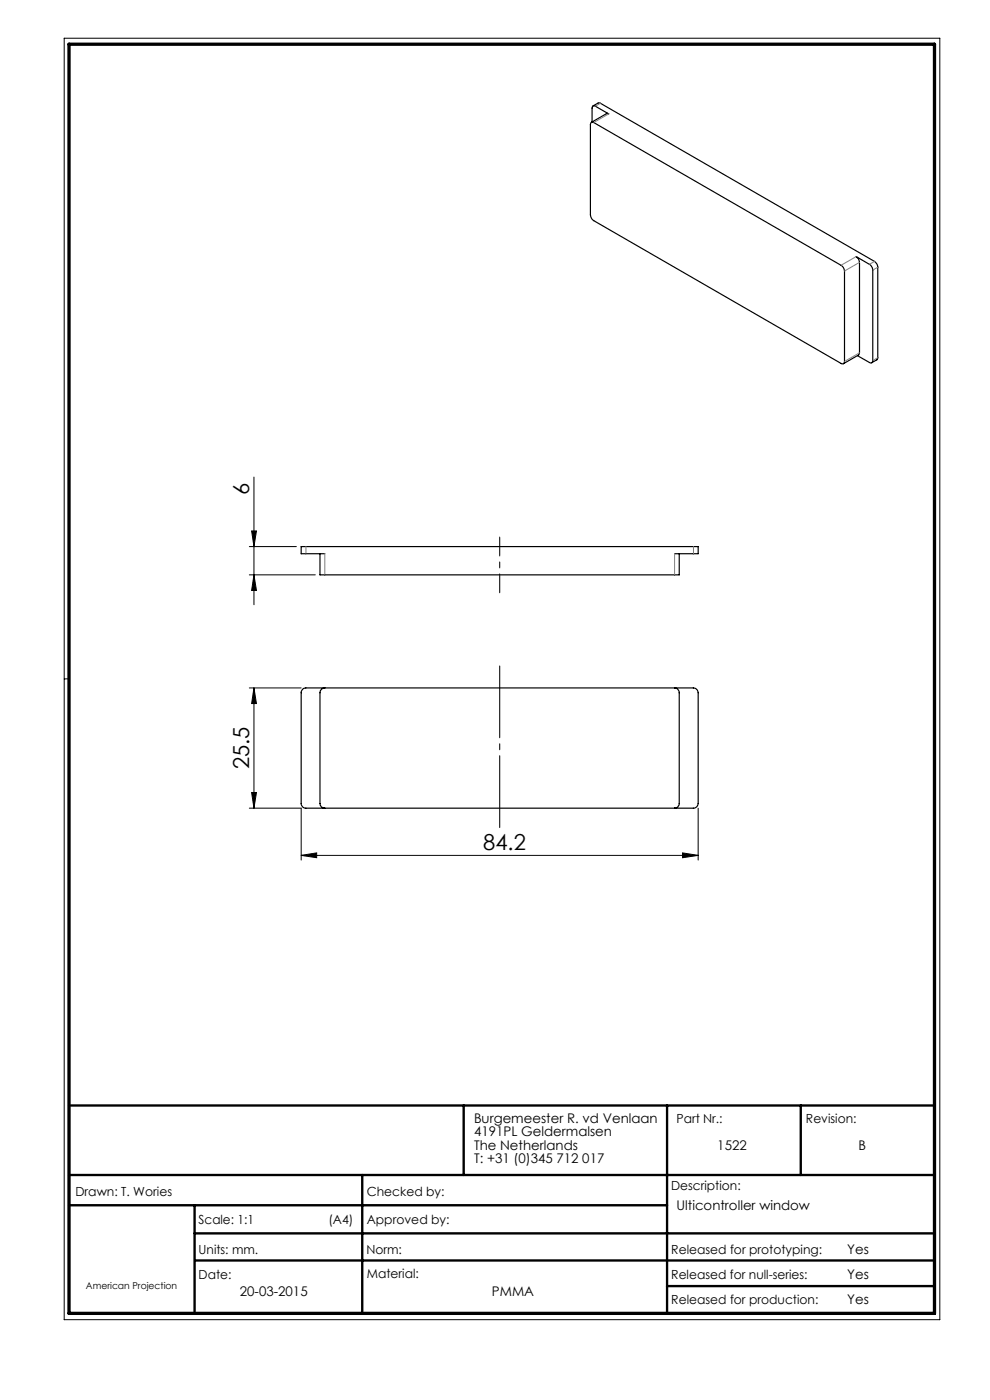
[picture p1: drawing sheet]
<svg xmlns="http://www.w3.org/2000/svg" width="210mm" height="297mm" viewBox="0 0 210 297" stroke-linecap="round" stroke-linejoin="round" font-family="sans-serif">
<g fill="none" stroke="#000" stroke-width=".21">
<path d="M13.6 8.1h185.8v271.9h-185.8zM52.9 116h10M53.4 112.6h1l-.5 3.4zM53.9 101.2v27.1M52.9 122h14M53.9 122l.5 3.3h-1zM14.6 144h-1M52.9 145.9h11M53.9 145.9l.5 3.4h-1zM53.9 145.9v25.5M52.9 171.4h11v11.1M53.4 168.1h1l-.5 3.3z"/>
<path d="M148.1 171.4v11.1M63.9 181.5l3.3-.6v1.1zM63.9 181.5h84.2M144.8 180.9l3.3 .6-3.3 .5z"/>
</g>
<path d="M14.6 234.5h183.6M98.4 234.5v14.8M141.5 234.5v44.1M169.9 234.5v14.8M14.6 249.3h183.6M14.6 255.7h126.9M41.3 255.7v22.9M76.8 249.3v29.3M41.3 261.7h156.9M41.4 267.4h156.8M141.5 272.8h56.7" fill="none" stroke="#000" stroke-width=".5"/>
<path d="M14.6 9.4h183.6v269.2h-183.6z" fill="none" stroke="#000" stroke-width=".7"/>
<path d="M106 141.2v34.4" fill="none" stroke="#000" stroke-width=".21" stroke-dasharray="15.2 1.3 1.3 1.3"/>
<path d="M106 113.9v11.9" fill="none" stroke="#000" stroke-width=".21" stroke-dasharray="15.2 1.3 1.3 1.3" stroke-dashoffset="11.2"/>
<g fill="#000">
<path d="M53.9 145.9l.5 3.4h-1zM53.4 168.1h1l-.5 3.3zM53.4 112.6h1l-.5 3.4zM53.9 122l.5 3.3h-1z"/>
<path d="M63.9 181.5l3.3-.6v1.1zM144.8 180.9l3.3 .6-3.3 .5z"/>
</g>
<path d="M125.4 26h.5l52.6 30.4 .4 .4 .2 .7v19.2a.44 .44 0 0 1-.2 .4 .44 .44 0 0 1-.5 0l-52.5-30.3a1.6 1.6 0 0 1-.7-1.2v-19.2zM125.6 25.9v-3a.42 .42 0 0 1 .2-.4 .42 .42 0 0 1 .5 0l2.8 1.7-.4-.1-3.3 1.9M125.8 22.5l1.1-.6h.5l58.1 33.6a1.6 1.6 0 0 1 .7 1.2v19.3l-.1 .3-1.2 .6M181.9 75.5l2.5 1.4a.44 .44 0 0 0 .5 0 .44 .44 0 0 0 .2-.4v-19.4l-.5-.9-3-1.8a1.6 1.6 0 0 1 .7 1.3v19.2l-.2 .4-3.2 1.8M67.9 117.5v4.5h76.2v-4.5M68.9 117.5h-5v-1.5h84.2v1.5h-5M64.3 146.1l.6-.2h82.2a1.09 1.09 0 0 1 1 1.1v23.5a1.02 1.02 0 0 1-1 .9h-82.2a.96 .96 0 0 1-1-.9v-23.7zM68.9 145.9a1.02 1.02 0 0 0-1 1.1v23.5a.97 .97 0 0 0 1 .9M143.1 145.9a1.02 1.02 0 0 1 1 1.1v23.5a.96 .96 0 0 1-1 .9" fill="none" stroke="#000" stroke-width=".25"/>
<path d="M127.4 21.9l-1.1 .6M129.1 24.1l-3.1 1.9M178.4 56.3l3.2-1.9M182.3 55.7l-3.2 1.8M184.4 56.1l1.1-.7M186.2 56.7l-1 .6M179.1 76.7l3.2-1.9M185.2 76.5l1-.6M64.9 115.9v1.5M68.9 117.4v4.5M147.1 117.4v-1.5M143.1 121.9v-4.5" fill="none" stroke="#808080" stroke-width=".21" stroke-dasharray="6.3 1.3 1.3 1.3 1.3 1.3"/>
<g font-size="4.7">
<text x="52.9" y="105.1" transform="rotate(-90 52.9 105.1)">6</text>
<text x="52.9" y="163.2" transform="rotate(-90 52.9 163.2)">25.5</text>
<text x="102.5" y="180.4">84.2</text>
</g>
<g font-size="2.8">
<text x="100.5" y="238.2">Burgemeester R. vd Venlaan</text>
<text x="100.5" y="241.1">4191PL Geldermalsen</text>
<text x="100.5" y="243.9">The Netherlands</text>
<text x="152.2" y="243.9">1522</text>
<text x="182.1" y="243.9">B</text>
<text x="100.5" y="246.7">T: +31 (0)345 712 017</text>
<text x="143.5" y="256.7">Ulticontroller window</text>
<text x="179.7" y="266">Yes</text>
<text x="50.9" y="275">20-03-2015</text>
<text x="104.4" y="275">PMMA</text>
<text x="179.7" y="271.4">Yes</text>
<text x="179.7" y="276.6">Yes</text>
</g>
<g font-size="2.7">
<text x="143.5" y="238.2">Part Nr.:</text>
<text x="171" y="238.2">Revision:</text>
<text x="16" y="253.7">Drawn: T. Wories</text>
<text x="77.8" y="253.7">Checked by:</text>
<text x="142.4" y="252.5">Description:</text>
<text x="42.1" y="259.7">Scale: 1:1</text>
<text x="69.7" y="259.7">(A4)</text>
<text x="77.8" y="259.7">Approved by:</text>
<text x="42.1" y="266">Units: mm.</text>
<text x="77.7" y="266">Norm:</text>
<text x="142.4" y="266">Released for prototyping:</text>
<text x="42.1" y="271.3">Date:</text>
<text x="77.8" y="271">Material:</text>
<text x="142.4" y="271.3">Released for null-series:</text>
<text x="142.4" y="276.6">Released for production:</text>
</g>
<text font-size="2" x="18.2" y="273.4">American Projection</text>
</svg>
